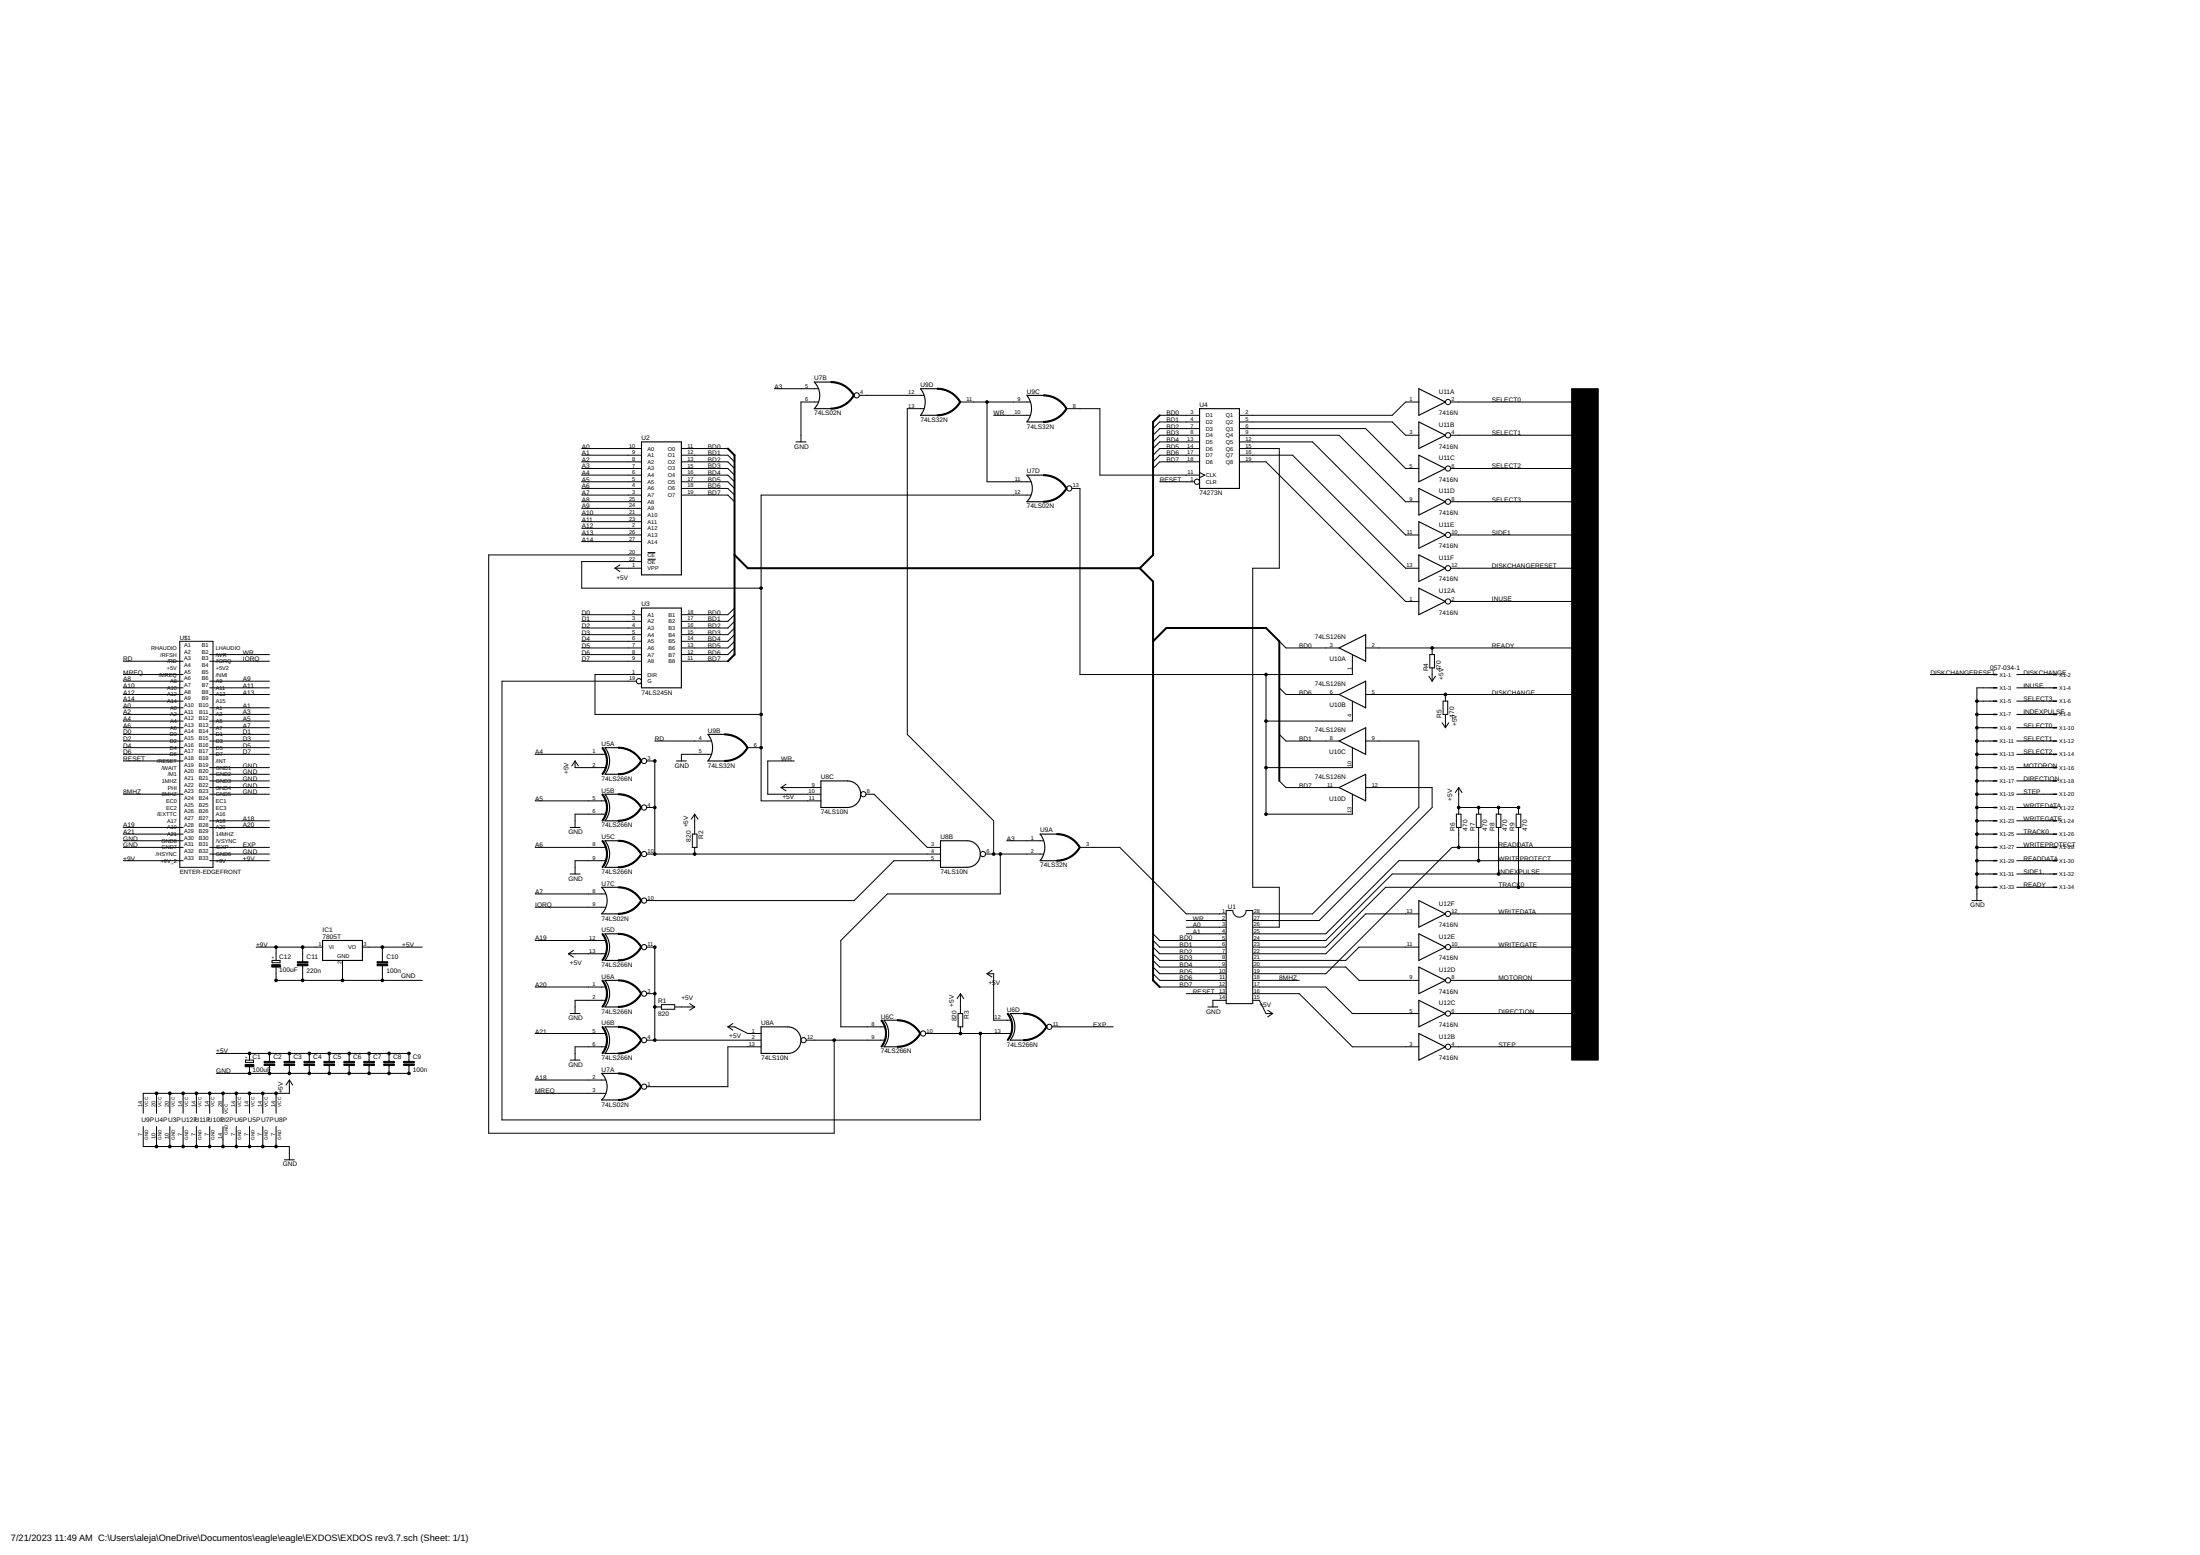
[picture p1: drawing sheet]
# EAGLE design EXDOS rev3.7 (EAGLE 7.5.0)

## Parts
C1  100uF  CPOL-EUE1.8-4  [E1,8-4]
C2  C-EU025-025X050  [C025-025X050]
C3  C-EU025-025X050  [C025-025X050]
C4  C-EU025-025X050  [C025-025X050]
C5  C-EU025-025X050  [C025-025X050]
C6  C-EU025-025X050  [C025-025X050]
C7  C-EU025-025X050  [C025-025X050]
C8  C-EU025-025X050  [C025-025X050]
C9  100n  C-EU025-025X050  [C025-025X050]
C10  100n  C-EU025-025X050  [C025-025X050]
C11  220n  C-EU025-025X050  [C025-025X050]
C12  100uF  CPOL-EUE1.8-4  [E1,8-4]
IC1  7805T  [TO220H]
R1  820  R-EU_0207/10  [0207/10]
R2  820  R-EU_0207/10  [0207/10]
R3  820  R-EU_0207/10  [0207/10]
R4  470  R-EU_0207/10  [0207/10]
R5  470  R-EU_0207/10  [0207/10]
R6  470  R-EU_0207/10  [0207/10]
R7  470  R-EU_0207/10  [0207/10]
R8  470  R-EU_0207/10  [0207/10]
R9  470  R-EU_0207/10  [0207/10]
U1  DIL28  [DIL28-6]
U2  27256  [DIL28]
U3  74LS245N  [DIL20]
U4  74273N  [DIL20]
U5  74LS266N  [DIL14]
U6  74LS266N  [DIL14]
U7  74LS02N  [DIL14]
U8  74LS10N  [DIL14]
U9  74LS32N  [DIL14]
U10  74LS126N  [DIL14]
U11  7416N  [DIL14]
U12  7416N  [DIL14]
U$1  ENTER-EDGEFRONT  [ENTERPRISE-FRONT]
X1  057-034-1  [057-034-1]

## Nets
8MHZ: U1.18 U$1.A23(8MHZ)
+5V: C1.+ C2.1 C3.1 C4.1 C5.1 C6.1 C7.1 C8.1 C9.1 C10.1 IC1.3(VO) R1.2 R2.1 R3.1 R4.1 R5.1 R6.2 R7.2 R8.2 R9.2 U1.15 U2.1(VPP) U2.28(VCC) U3.20(VCC) U4.20(VCC) U5.2(A:I1) U5.13(D:I1) U5.14(P:VCC) U6.12(D:I0) U6.14(P:VCC) U7.14(P:VCC) U8.1(A:I0) U8.9(C:I0) U8.14(P:VCC) U9.14(P:VCC) U10.14(P:VCC) U11.14(P:VCC) U12.14(P:VCC)
+9V [POWER]: C11.1 C12.+ IC1.1(VI) U$1.A33(+9V_2) U$1.B33(+9V)
A0: U1.3 U2.10(A0) U$1.A10(A0)
A1: U1.4 U2.9(A1) U$1.B10(A1)
A2: U2.8(A2) U$1.A11(A2)
A3: U2.7(A3) U7.5(B:I0) U9.1(A:I0) U$1.B11(A3)
A4: U2.6(A4) U5.1(A:I0) U$1.A12(A4)
A5: U2.5(A5) U5.5(B:I0) U$1.B12(A5)
A6: U2.4(A6) U5.8(C:I0) U$1.A13(A6)
A7: U2.3(A7) U7.8(C:I0) U$1.B13(A7)
A8: U2.25(A8) U$1.A6(A8)
A9: U2.24(A9) U$1.B6(A9)
A10: U2.21(A10) U$1.A7(A10)
A11: U2.23(A11) U$1.B7(A11)
A12: U2.2(A12) U$1.A8(A12)
A13: U2.26(A13) U$1.B8(A13)
A14: U2.27(A14) U$1.A9(A14)
A18: U7.2(A:I0) U$1.B27(A18)
A19: U5.12(D:I0) U$1.A28(A19)
A20: U6.1(A:I0) U$1.B28(A20)
A21: U6.5(B:I0) U$1.A29(A21)
BD0: U1.5 U2.11(O0) U3.18(B1) U4.3(D1) U10.3(A:O)
BD1: U1.6 U2.12(O1) U3.17(B2) U4.4(D2) U10.8(C:O)
BD2: U1.7 U2.13(O2) U3.16(B3) U4.7(D3)
BD3: U1.8 U2.15(O3) U3.15(B4) U4.8(D4)
BD4: U1.9 U2.16(O4) U3.14(B5) U4.13(D5)
BD5: U1.10 U2.17(O5) U3.13(B6) U4.14(D6)
BD6: U1.11 U2.18(O6) U3.12(B7) U4.17(D7) U10.6(B:O)
BD7: U1.12 U2.19(O7) U3.11(B8) U4.18(D8) U10.11(D:O)
D0: U3.2(A1) U$1.A14(D0)
D1: U3.3(A2) U$1.B14(D1)
D2: U3.4(A3) U$1.A15(D2)
D3: U3.5(A4) U$1.B15(D3)
D4: U3.6(A5) U$1.A16(D4)
D5: U3.7(A6) U$1.B16(D5)
D6: U3.8(A7) U$1.A17(D6)
D7: U3.9(A8) U$1.B17(D7)
DIRECTION: U12.6(C:O) X1.18
DISKCHANGE: R5.2 U10.5(B:I) X1.2
DISKCHANGERESET: U11.12(F:O) X1.1
EXP: U6.11(D:O) U$1.B31(/EXP)
GND [POWER]: C1.- C2.2 C3.2 C4.2 C5.2 C6.2 C7.2 C8.2 C9.2 C10.2 C11.2 C12.- IC1.2(GND) U1.14 U2.14(GND) U3.10(GND) U4.10(GND) U5.6(B:I1) U5.7(P:GND) U5.9(C:I1) U6.2(A:I1) U6.6(B:I1) U6.7(P:GND) U7.6(B:I1) U7.7(P:GND) U8.7(P:GND) U9.5(B:I1) U9.7(P:GND) U10.7(P:GND) U11.7(P:GND) U12.7(P:GND) U$1.A30(GND8) U$1.A31(GND7) U$1.B19(GND1) U$1.B20(GND2) U$1.B21(GND3) U$1.B22(GND4) U$1.B23(GND5) U$1.B32(GND6) X1.3 X1.5 X1.7 X1.9 X1.11 X1.13 X1.15 X1.17 X1.19 X1.21 X1.23 X1.25 X1.27 X1.29 X1.31 X1.33
INDEXPULSE: R8.1 U1.24 X1.8
INUSE: U12.2(A:O) X1.4
IORQ: U7.9(C:I1) U$1.B3(/IORQ)
MOTORON: U12.8(D:O) X1.16
MREQ: U7.3(A:I1) U$1.A5(/MREQ)
N$1: U1.16 U12.3(B:I)
N$2: U1.17 U12.5(C:I)
N$3: R3.2 U3.19(G) U6.10(C:O) U6.13(D:I1)
N$5: R2.2 U5.3(A:O) U5.4(B:O) U5.10(C:O) U8.4(B:I1)
N$6: U7.10(C:O) U8.5(B:I2)
N$7: U1.28 U10.9(C:I)
N$8: U1.20 U12.9(D:I)
N$9: U4.2(Q1) U11.1(A:I)
N$10: U4.5(Q2) U11.3(B:I)
N$11: U4.6(Q3) U11.5(C:I)
N$12: U4.9(Q4) U11.9(D:I)
N$13: U4.12(Q5) U11.11(E:I)
N$14: U4.16(Q7) U11.13(F:I)
N$15: U4.19(Q8) U12.1(A:I)
N$16: U8.3(B:I0) U8.8(C:O)
N$17: U1.21 U12.11(E:I)
N$18: R1.1 U5.11(D:O) U6.3(A:O) U6.4(B:O) U8.2(A:I1)
N$19: U2.20(!CE) U6.9(C:I1) U8.12(A:O)
N$20: U7.1(A:O) U8.13(A:I2)
N$21: U1.22 U12.13(F:I)
N$22: U7.11(D:I0) U9.9(C:I0) U9.11(D:O)
N$23: U6.8(C:I0) U8.6(B:O) U9.2(A:I1) U9.13(D:I1)
N$24: U1.1 U9.3(A:O)
N$25: U4.11(CLK) U9.8(C:O)
N$26: U7.13(D:O) U10.1(A:OE) U10.4(B:OE) U10.10(C:OE) U10.13(D:OE)
N$27: U1.27 U10.12(D:I)
N$28: U2.22(!OE) U3.1(DIR) U7.12(D:I1) U8.11(C:I2) U9.6(B:O)
N$42: U7.4(B:O) U9.12(D:I0)
N$88: U1.26 U4.15(Q6)
RD: U9.4(B:I0) U$1.A3(/RD)
READDATA: R6.1 U1.19 X1.30
READY: R4.2 U10.2(A:I) X1.34
RESET: U1.13 U4.1(CLR) U$1.A18(/RESET)
SELECT0: U11.2(A:O) X1.10
SELECT1: U11.4(B:O) X1.12
SELECT2: U11.6(C:O) X1.14
SELECT3: U11.8(D:O) X1.6
SIDE1: U11.10(E:O) X1.32
STEP: U12.4(B:O) X1.20
TRACK0: R9.1 U1.23 X1.26
WR: U1.2 U8.10(C:I1) U9.10(C:I1) U$1.B2(/WR)
WRITEDATA: U12.12(F:O) X1.22
WRITEGATE: U12.10(E:O) X1.24
WRITEPROTECT: R7.1 U1.25 X1.28
Unconnected: U$1.A1(RHAUDIO) U$1.A2(/RFSH) U$1.A4(+5V) U$1.A19(/WAIT) U$1.A20(/M1) U$1.A21(1MHZ) U$1.A22(PHI) U$1.A24(EC0) U$1.A25(EC2) U$1.A26(/EXTTC) U$1.A27(A17) U$1.A32(/HSYNC) U$1.B1(LHAUDIO) U$1.B4(+5V2) U$1.B5(/NMI) U$1.B9(A15) U$1.B18(/INT) U$1.B24(EC1) U$1.B25(EC3) U$1.B26(A16) U$1.B29(14MHZ) U$1.B30(/VSYNC)

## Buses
BD0,BD1,BD2,BD3,BD4,BD5,BD6,BD7
